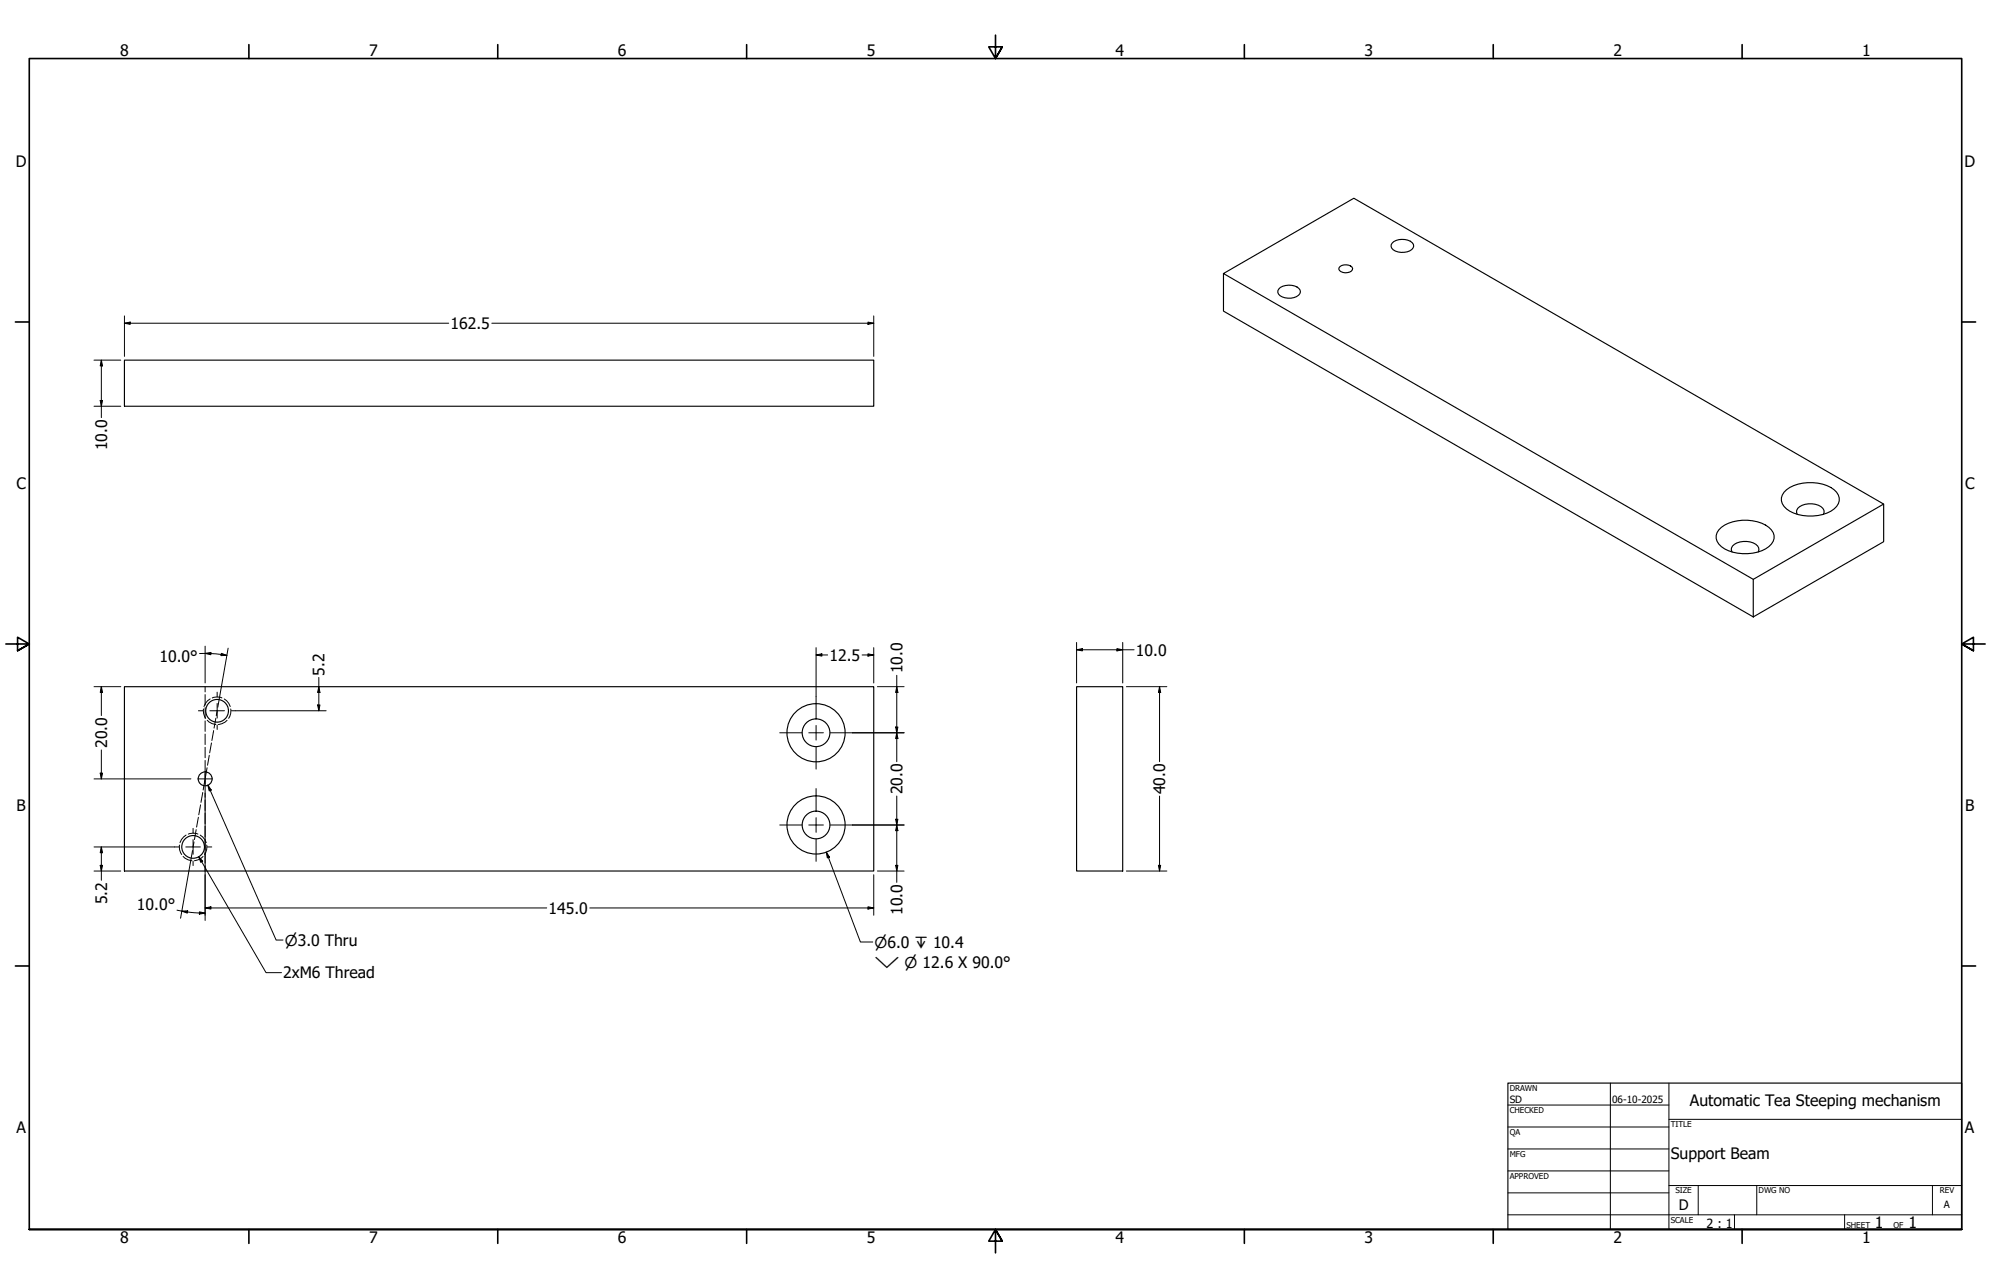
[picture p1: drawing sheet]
<svg xmlns="http://www.w3.org/2000/svg" width="864mm" height="559mm" viewBox="0 0 864 559" stroke-linecap="round" stroke-linejoin="round" font-family="sans-serif">
<!-- layer: Hidden Narrow (ANSI) -->
<g fill="none" stroke="#000" stroke-width=".43">
<path d="M88.3 307.6a5.6 5.6 0 0 0 .9 4M89.9 312.5a5.7 5.7 0 0 0 3.7 1.8M91.1 303.2l-2 2-.6 1.3M92.1 302.8a5.4 5.4 0 0 1 4.2 0M97.3 303.2l1.9 2 .7 1.3M98.5 312.5a5.8 5.8 0 0 1-3.8 1.8M100.1 307.6a5.3 5.3 0 0 1-.9 4M77.9 366.6a5.2 5.2 0 0 0 .9 4.1M79.4 371.6a5.8 5.8 0 0 0 3.8 1.8M80.7 362.3l-2 1.9-.6 1.4M81.7 361.9a5.4 5.4 0 0 1 4.2 0M86.8 362.3l2 1.9 .7 1.4"/>
<path d="M88.1 371.6a5.8 5.8 0 0 1-3.8 1.8M89.7 366.6a5.6 5.6 0 0 1-1 4.1"/>
</g>
<!-- layer: Visible (ANSI) -->
<g fill="none" stroke="#000" stroke-width=".49">
<path d="M530.7 118.7v16.3l229.8 132.7M581.2 115.6a3.9 3.9 0 0 1 5.5 .9 3.3 3.3 0 0 1-5.1 1.3l-.9-1zM603.8 105.5a6.6 6.6 0 0 1 9.3 .5 3.3 3.3 0 0 1-4 3.5 5.1 5.1 0 0 1-5.7-2.5zM554.7 125.3a6.6 6.6 0 0 1 9.2 .6 2.64 2.64 0 0 1-2.7 3.2 6.6 6.6 0 0 1-6.6-1.5l-.3-1.5zM54 156.2h325v20h-325zM773.8 213.6a17.1 17.1 0 0 1 16.7-3.6 8.9 8.9 0 0 1 7.3 6 6.8 6.8 0 0 1-5.4 6.6 19.3 19.3 0 0 1-17.5-1.8 4.8 4.8 0 0 1-1.1-7.2zM817 218.7l-229.8-132.7-56.5 32.7 229.8 132.7M746.6 228.8a18.5 18.5 0 0 1 20.7 0 4.9 4.9 0 0 1 0 8.3 18.7 18.7 0 0 1-20.7 0 5 5 0 0 1 0-8.3zM751.3 239.5a2.71 2.71 0 0 1 2.1-4 8.8 8.8 0 0 1 9 1.4l.4 .8-.2 1.8M779.5 223.1a2.75 2.75 0 0 1 2.2-3.9 8.8 8.8 0 0 1 9 1.4l.4 .8-.2 1.7M760.5 251.4l56.5-32.7v16.3l-56.5 32.7zM54 297.9h325v80h-325z"/>
<path d="M467 297.9h20v80h-20z"/>
<circle cx="94.2" cy="308.4" r="4.9"/>
<circle cx="354" cy="317.9" r="6"/>
<circle cx="354" cy="317.9" r="12.6"/>
<circle cx="89" cy="337.9" r="3"/>
<circle cx="354" cy="357.9" r="6"/>
<circle cx="354" cy="357.9" r="12.6"/>
<circle cx="83.8" cy="367.4" r="4.9"/>
</g>
<!-- layer: Border (ANSI) -->
<g fill="none" stroke="#000" stroke-width=".71">
<path d="M107.9 19.4v6M215.9 19.4v6M323.8 19.4v6M431.8 15.2v10.2l-2.9-5.1h5.8l-2.9 5.1 2.9-5.1M539.8 19.4v6M647.7 19.4v6M755.6 19.4v6M6.7 139.7h6M850.9 139.7h6M2.5 279.4h10.2l-5.1-2.9v5.8l5.1-2.9-5.1 2.9M861.1 279.4h-10.2l5.1-2.9v5.8l-5.1-2.9 5.1 2.9M6.7 419.1h6"/>
<path d="M850.9 419.1h6M12.7 533.4v-508h838.2v508h-838.2h838.2M107.9 533.4v6M215.9 533.4v6M323.8 533.4v6M434.7 538.5l-2.9-5.1 2.9 5.1h-5.8l2.9-5.1v10.2M539.8 533.4v6M647.7 533.4v6M755.6 533.4v6"/>
</g>
<!-- layer: Title (ANSI) -->
<g fill="none" stroke="#000" stroke-width=".43">
<path d="M654 479.4h69.9M698.5 469.9v63.5M723.9 469.9v63.5M654 488.9h69.9M654 498.5h69.9M723.9 485.6h127M654 508h69.9M654 517.5h69.9M723.9 514.3h127M736.6 514.3v12.7M762 514.3v12.7M838.2 514.3v12.7"/>
<path d="M654 527h196.9M752.3 527v6.4M800.1 527v6.4"/>
</g>
<path d="M654 469.9h196.9v63.5h-196.9z" fill="none" stroke="#000" stroke-width=".49"/>
<!-- layer: Sketch Geometry (ANSI) -->
<g fill="none" stroke="#000" stroke-width=".43">
<path d="M89 297.9v2.3M89 301.3v4.6M89 307.1v4.5M89 312.8v4.5M89 318.5v4.5M92.7 317l-.8 4.3M93.6 311.6l-.7 4.3M94.2 308.4l-.4 2.1M88.9 338.5l-.8 4.3M89 324.2v4.6M89 329.9v4.6M89 335.6v4.6"/>
<path d="M89.8 333.1l-.7 4.3M90.8 327.7l-.8 4.3M91.7 322.3l-.8 4.3M85.1 359.9l-.8 4.3M86 354.6l-.7 4.2M87 349.2l-.8 4.3M87.9 343.8l-.7 4.3M89 341.3v4.6M89 347.1v4.5M89 352.8v4.5M89 358.5v4.5M84.1 365.3l-.4 2.2"/>
<path d="M89 364.2v4.6M89 369.9v4.6M89 375.6v2.3"/>
</g>
<!-- layer: Dimension (ANSI) -->
<g fill="none" stroke="#000" stroke-width=".43">
<path d="M54 137.1v17.5M376.5 139.7l2.5 .5-2.5 .5zM379 137.1v17.5M40.8 156.2h11.6M44 156.2l.5 2.6h-1zM44 156.2v25M54 140.2l2.5-.5v1zM54 140.2h140.6M213.3 140.2h165.7M40.8 176.2h11.6M43.5 173.7h1l-.5 2.5zM467 278.7v17.6"/>
<path d="M487 278.7v17.6M40.8 297.9h11.6M44 297.9l.5 2.5h-1zM44 297.9v12.5M89 283.5l2.5-.4v1zM89 283.5l7 .4M89 280.3v16M89 283.5h-2.5M96 284l2.4 .3M96 283.5l2.4 .8-2.5 .1zM99 281.2l-4.5 25.6M138.3 297.9l.5 2.5h-1z"/>
<path d="M138.3 293.9v14.5M354 284.2l2.5-.5v1zM354 284.2h5M354 281v21.1M373.9 284.2h5.1M376.5 283.7l2.5 .5-2.5 .5zM379 281v15.3M380.6 297.9h11.5M389 297.9l.5 2.5h-1zM389 293v37.4M467 281.9l2.5-.5v1zM467 281.9h24.9"/>
<path d="M484.5 281.4l2.5 .5-2.5 .5zM488.6 297.9h17.5M503 297.9l.4 2.5h-.9zM503 297.9v32.5M102.3 308.4h39.2M137.8 305.9h1l-.5 2.5zM369.7 317.9h22.4M388.5 315.4h1l-.5 2.5zM389 317.9l.5 2.5h-1zM40.8 337.9h42M43.5 335.4h1l-.5 2.5zM44 325.4v12.5"/>
<path d="M89 344.1v23.2M90.2 340.6l1.5 2.2-1 .3zM90.2 340.6l29.6 67.2h3M369.7 357.9h22.4M388.5 355.4h1l-.5 2.5zM389 357.9l.5 2.5h-1zM389 345.4v37.4M503 345.4v32.5M40.8 377.9h11.6M40.8 367.5h34.9M43.5 375.4h1l-.5 2.5zM44 367.5l.5 2.5h-1z"/>
<path d="M44 367.5v14.4M83.5 369l-5.2 29.4M86.2 371.7l1.7 1.9-.8 .5zM86.2 371.7l29.2 50.3h6.7M89 367.6v31.7M379 379.5v17.6M380.6 377.9h11.5M388.5 375.4h1l-.5 2.5zM488.6 377.9h17.5M502.5 375.4h.9l-.4 2.5zM76.8 394.9l9.7 1.2M78.8 395.3l2.6-.1-.2 1z"/>
<path d="M86.5 396.1l2.5 .1M86.5 395.6l2.5 .6-2.5 .4zM89 393.9l2.5-.5v1zM89 393.9h148.1M255.8 393.9h123.2M376.5 393.4l2.5 .5-2.5 .5z"/>
</g>
<g fill="#000">
<path d="M54 140.2l2.5-.5v1z" fill-rule="evenodd"/>
<path d="M44 156.2l.5 2.6h-1z" fill-rule="evenodd"/>
<path d="M376.5 139.7l2.5 .5-2.5 .5z" fill-rule="evenodd"/>
<path d="M43.5 173.7h1l-.5 2.5z" fill-rule="evenodd"/>
<path d="M89 283.5l2.5-.4v1z" fill-rule="evenodd"/>
<path d="M96 283.5l2.4 .8-2.5 .1z" fill-rule="evenodd"/>
<path d="M354 284.2l2.5-.5v1z" fill-rule="evenodd"/>
<path d="M376.5 283.7l2.5 .5-2.5 .5z" fill-rule="evenodd"/>
<path d="M467 281.9l2.5-.5v1z" fill-rule="evenodd"/>
<path d="M484.5 281.4l2.5 .5-2.5 .5z" fill-rule="evenodd"/>
<path d="M44 297.9l.5 2.5h-1z" fill-rule="evenodd"/>
<path d="M137.8 305.9h1l-.5 2.5z" fill-rule="evenodd"/>
<path d="M138.3 297.9l.5 2.5h-1z" fill-rule="evenodd"/>
<path d="M388.5 315.4h1l-.5 2.5z" fill-rule="evenodd"/>
<path d="M389 297.9l.5 2.5h-1z" fill-rule="evenodd"/>
<path d="M503 297.9l.4 2.5h-.9z" fill-rule="evenodd"/>
<path d="M43.5 335.4h1l-.5 2.5z" fill-rule="evenodd"/>
<path d="M389 317.9l.5 2.5h-1z" fill-rule="evenodd"/>
<path d="M90.2 340.6l1.5 2.2-1 .3z" fill-rule="evenodd"/>
<path d="M388.5 355.4h1l-.5 2.5z" fill-rule="evenodd"/>
<path d="M43.5 375.4h1l-.5 2.5z" fill-rule="evenodd"/>
<path d="M44 367.5l.5 2.5h-1z" fill-rule="evenodd"/>
<path d="M86.2 371.7l1.7 1.9-.8 .5z" fill-rule="evenodd"/>
<path d="M388.5 375.4h1l-.5 2.5z" fill-rule="evenodd"/>
<path d="M389 357.9l.5 2.5h-1z" fill-rule="evenodd"/>
<path d="M502.5 375.4h.9l-.4 2.5z" fill-rule="evenodd"/>
<path d="M78.8 395.3l2.6-.1-.2 1z" fill-rule="evenodd"/>
<path d="M86.5 395.6l2.5 .6-2.5 .4z" fill-rule="evenodd"/>
<path d="M89 393.9l2.5-.5v1z" fill-rule="evenodd"/>
<path d="M376.5 393.4l2.5 .5-2.5 .5z" fill-rule="evenodd"/>
</g>
<!-- layer: Center Mark (ANSI) -->
<g fill="none" stroke="#000" stroke-width=".43">
<path d="M86.1 308.4h1.9M91 308.4h6.4M94.2 300.3v1.9M94.2 305.2v6.3M94.2 314.5v2M100.4 308.4h1.9M338.2 317.9h9.6M350.8 317.9h6.4M354 302.1v9.6M354 314.7v6.4M360.2 317.9h9.5M85.8 337.9h6.3"/>
<path d="M89 334.8v6.3M354 324.1v9.6M83.7 359.4v1.9M338.2 357.9h9.6M350.8 357.9h6.4M354 342.1v9.7M354 354.8v6.3M360.2 357.9h9.5M75.7 367.5h1.9M80.6 367.5h6.3M83.7 364.3v6.3M83.7 373.6v1.9"/>
<path d="M89.9 367.5h2M354 364.1v9.6"/>
</g>
<!-- layer: Symbol (ANSI) -->
<path d="M358.4 369.7l1.4 2.2-1 .3zM358.4 369.7l14.8 39h5.4" fill="none" stroke="#000" stroke-width=".43"/>
<path d="M358.4 369.7l1.4 2.2-1 .3z" fill-rule="evenodd" fill="#000"/>
<g font-size="6.8">
<text x="52.1" y="24.4">8</text>
<text x="160.1" y="24.4">7</text>
<text x="268" y="24.4">6</text>
<text x="376" y="24.4">5</text>
<text x="483.9" y="24.4">4</text>
<text x="591.9" y="24.4">3</text>
<text x="699.8" y="24.4">2</text>
<text x="807.8" y="24.4">1</text>
<text x="6.8" y="72.4">D</text>
<text x="852.1" y="72.4">D</text>
<text x="195.4" y="142.7">162.5</text>
<text x="46.5" y="195.3" transform="rotate(-90 46.5 195.3)">10.0</text>
<text x="7.1" y="212.1">C</text>
<text x="852.3" y="212.1">C</text>
<text x="69.1" y="287.2">10.0°</text>
<text x="359.8" y="286.7">12.5</text>
<text x="492.7" y="284.4">10.0</text>
<text x="140.8" y="293.1" transform="rotate(-90 140.8 293.1)">5.2</text>
<text x="391.5" y="292.2" transform="rotate(-90 391.5 292.2)">10.0</text>
<text x="46.5" y="324.6" transform="rotate(-90 46.5 324.6)">20.0</text>
<text x="391.5" y="344.6" transform="rotate(-90 391.5 344.6)">20.0</text>
<text x="505.5" y="344.6" transform="rotate(-90 505.5 344.6)">40.0</text>
<text x="7.2" y="351.8">B</text>
<text x="852.4" y="351.8">B</text>
<text x="46.5" y="392.3" transform="rotate(-90 46.5 392.3)">5.2</text>
<text x="59.4" y="394.6">10.0°</text>
<text x="237.9" y="396.4">145.0</text>
<text x="391.5" y="397" transform="rotate(-90 391.5 397)">10.0</text>
<text x="122.9" y="424.5">2xM6 Thread</text>
<text x="733" y="479.7">Automatic Tea Steeping mechanism</text>
<text x="7.1" y="491.5">A</text>
<text x="852.3" y="491.5">A</text>
<text x="724.7" y="502.9">Support Beam</text>
<text x="813.3" y="532.6">1</text>
<text x="827.8" y="532.6">1</text>
<text x="52.1" y="539.4">8</text>
<text x="160.1" y="539.4">7</text>
<text x="268" y="539.4">6</text>
<text x="376" y="539.4">5</text>
<text x="483.9" y="539.4">4</text>
<text x="591.9" y="539.4">3</text>
<text x="699.8" y="539.4">2</text>
<text x="807.8" y="539.4">1</text>
</g>
<g font-size="6.5">
<text x="123.6" y="410.3">⌀3.0 Thru</text>
<text x="379.4" y="411.2">⌀6.0 ↧ 10.4</text>
<text x="379.4" y="419.9">⌵ ⌀ 12.6 X 90.0°</text>
</g>
<text font-size="6.3" x="728.1" y="524.9">D</text>
<text font-size="5.5" x="740.2" y="532.6">2 : 1</text>
<g font-size="4.3">
<text x="654.8" y="478.6">SD</text>
<text x="699.3" y="478.6">06-10-2025</text>
<text x="843.2" y="524.2">A</text>
</g>
<g font-size="3.5">
<text x="654.8" y="473.2">DRAWN</text>
<text x="654.8" y="482.8">CHECKED</text>
<text x="724.7" y="488.9">TITLE</text>
<text x="654.8" y="492.3">QA</text>
<text x="654.8" y="501.8">MFG</text>
<text x="654.8" y="511.4">APPROVED</text>
<text x="726.7" y="517.7">SIZE</text>
<text x="762.8" y="517.7">DWG NO</text>
<text x="841.4" y="517.7">REV</text>
<text x="724.7" y="530.4">SCALE</text>
<text x="800.9" y="532.6">SHEET</text>
<text x="821.3" y="532.6">OF</text>
</g>
</svg>
